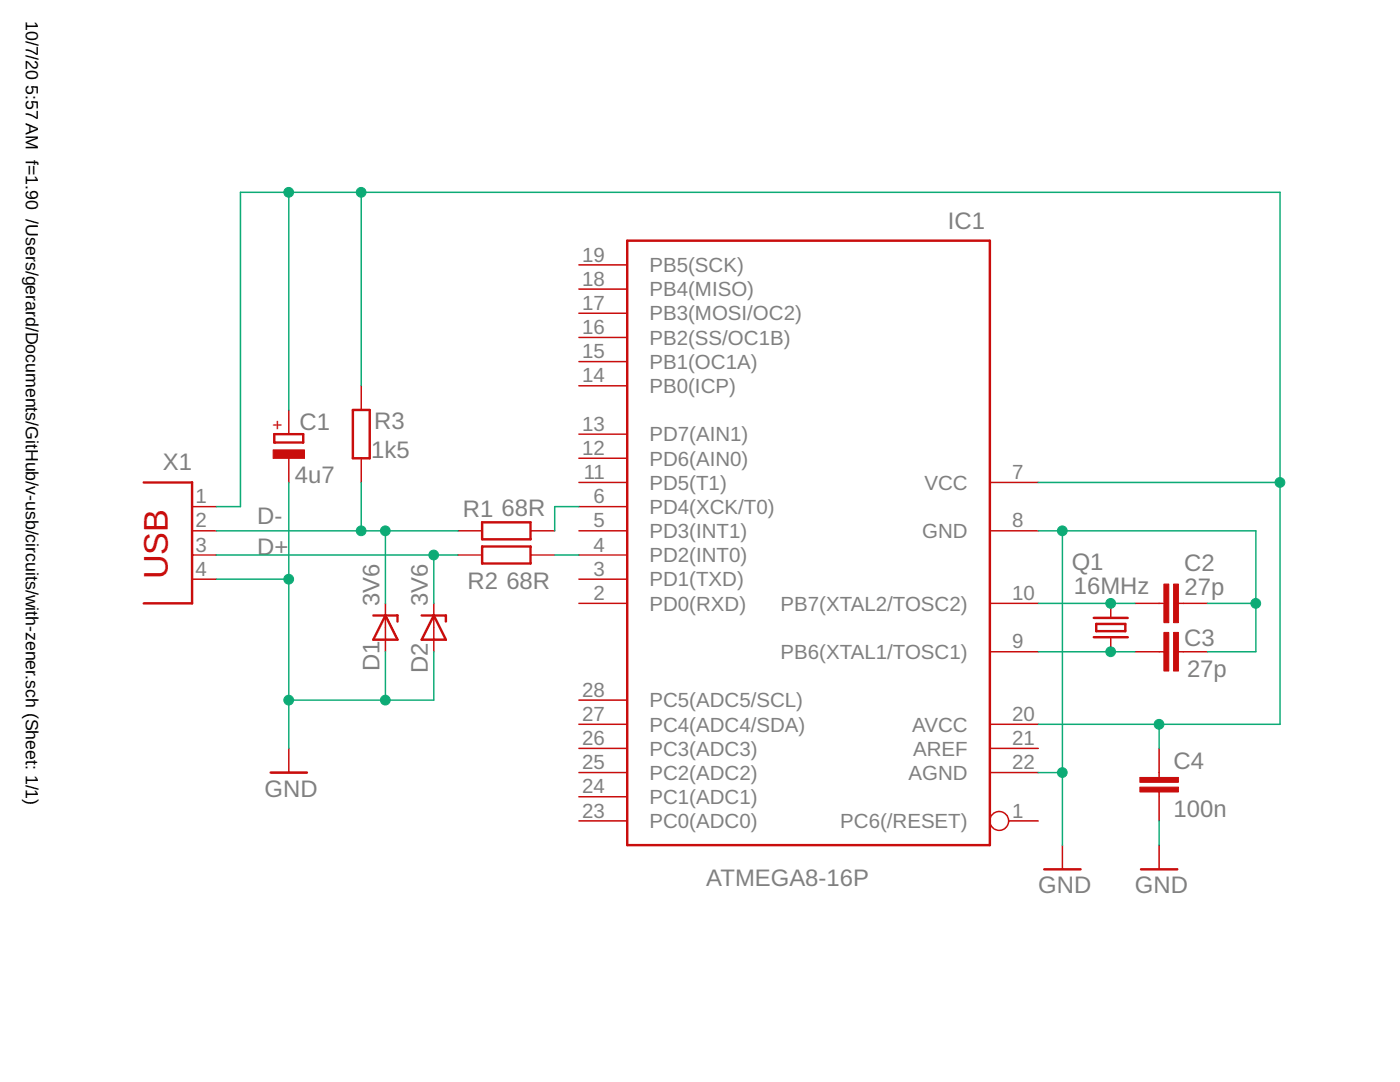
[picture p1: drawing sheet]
<svg xmlns="http://www.w3.org/2000/svg" width="279mm" height="216mm" viewBox="0 0 279 216" stroke-linecap="round" stroke-linejoin="round" font-family="sans-serif">
<g fill="none" stroke="#c90d0c" stroke-width=".49">
<path d="M125.2 48h72.3v120.6h-72.3zM28.7 96.3h9.6v24.1h-9.6M54.7 86.6h5.8v1.7h-5.8zM70.4 81.8h3.4v9.6h-3.4zM96.2 104.2h9.7v3.4h-9.7zM96.2 109.1h9.7v3.3h-9.7zM74.5 122.8h4.8v1.2M76.9 122.8l2.4 4.8h-4.8zM84.2 122.8h4.8v1.2M86.6 122.8l2.4 4.8h-4.8zM218.3 123.3h6.8M218.3 127.1h6.8"/>
<path d="M218.8 124.5h5.8v1.4h-5.8zM54 154.2h7.3M208.4 173.5h7.2M227.7 173.5h7.3"/>
</g>
<g fill="none" stroke="#c90d0c" stroke-width=".3">
<path d="M115.5 52.9h9.7M115.5 57.7h9.7M72.1 77v4.8M115.5 62.5h9.7M115.5 67.3h9.7M115.5 72.2h9.7M115.5 77h9.7M57.6 81.8v4.8M57.6 91.4v4.9M72.1 91.4v4.9M115.5 96.3h9.7M115.5 86.6h9.7"/>
<path d="M115.5 91.4h9.7M197.5 96.3h9.7M38.3 101.1h4.9M38.3 105.9h4.9M38.3 110.7h4.9M38.3 115.6h4.9M91.4 105.9h4.8M91.4 110.7h4.8M105.9 105.9h4.8M105.9 110.7h4.8M115.5 101.1h9.7M115.5 105.9h9.7"/>
<path d="M115.5 110.7h9.7M115.5 115.6h9.7M197.5 105.9h9.7M76.9 120.4v9.6M86.6 120.4v9.6M115.5 120.4h9.7M115.5 139.7h9.7M197.5 120.4h9.7M197.5 130h9.7M221.7 120.4v2.9M221.7 127.1v2.9M226.5 120.4h5.8"/>
<path d="M226.5 130h5.8M235.2 120.4h5.8M235.2 130h5.8M57.6 149.3v4.9M115.5 154.2h9.7M115.5 149.3h9.7M115.5 144.5h9.7M115.5 159h9.7M197.5 154.2h9.7M197.5 149.3h9.7M197.5 144.5h9.7M231.3 149.3v5.8"/>
<path d="M231.3 158v5.8M115.5 163.8h9.7M201.3 163.8h5.9M212 168.6v4.9M231.3 168.6v4.9"/>
<circle cx="199.4" cy="163.8" r="1.88"/>
</g>
<g fill="#c90d0c" stroke="#c90d0c" stroke-width=".2">
<path d="M54.5 89.8h6.3v1.7h-6.3z"/>
<path d="M234.2 116.5h1v7.7h-1z"/>
<path d="M232.3 116.5h1v7.7h-1z"/>
<path d="M234.2 126.2h1v7.7h-1z"/>
<path d="M232.3 126.2h1v7.7h-1z"/>
<path d="M227.5 157.1h7.7v.9h-7.7z"/>
<path d="M227.5 155.1h7.7v1h-7.7z"/>
</g>
<g fill="none" stroke="#0dab76" stroke-width=".3">
<path d="M57.6 38.4v43.4M72.1 38.4v38.6M57.6 96.3v53M72.1 96.3v9.6M207.2 96.3h48.3M43.2 110.7h48.2M43.2 105.9h48.2M43.2 115.6h14.4M43.2 101.1h4.8v-62.7h207.5v106.1h-48.3M76.9 105.9v14.5M86.6 110.7v9.7M110.7 110.7h4.8"/>
<path d="M115.5 101.1h-4.8v4.8M207.2 105.9h43.4v24.1h-9.6M212 105.9v62.7M76.9 130v9.7M86.6 130v9.7h-29M207.2 120.4h19.3M207.2 130h19.3M241 120.4h9.6M207.2 154.2h4.8M231.3 144.5v4.8M231.3 163.8v4.8"/>
</g>
<g fill="#0dab76" stroke="#0dab76" stroke-width=".2">
<circle cx="250.6" cy="120.4" r=".97"/>
<circle cx="212" cy="105.9" r=".97"/>
<circle cx="212" cy="154.2" r=".97"/>
<circle cx="57.6" cy="115.6" r=".97"/>
<circle cx="57.6" cy="139.7" r=".97"/>
<circle cx="76.9" cy="139.7" r=".97"/>
<circle cx="221.7" cy="130" r=".97"/>
<circle cx="221.7" cy="120.4" r=".97"/>
<circle cx="57.6" cy="38.4" r=".97"/>
<circle cx="72.1" cy="38.4" r=".97"/>
<circle cx="255.4" cy="96.3" r=".97"/>
<circle cx="231.3" cy="144.5" r=".97"/>
<circle cx="72.1" cy="105.9" r=".97"/>
<circle cx="76.9" cy="105.9" r=".97"/>
<circle cx="86.6" cy="110.7" r=".97"/>
</g>
<text font-size="6.8" fill="#c90d0c" x="33.5" y="115.6" transform="rotate(-90 33.5 115.6)">USB</text>
<g font-size="4.8" fill="#808080">
<text x="189.2" y="45.6">IC1</text>
<text x="59.8" y="85.7">C1</text>
<text x="74.7" y="85.6">R3</text>
<text x="32.5" y="93.9">X1</text>
<text x="74.1" y="91.5">1k5</text>
<text x="58.8" y="96.3">4u7</text>
<text x="51.4" y="104.5">D-</text>
<text x="92.4" y="103.1">R1</text>
<text x="100.1" y="103">68R</text>
<text x="51.4" y="110.7">D+</text>
<text x="213.9" y="113.7">Q1</text>
<text x="236.3" y="113.9">C2</text>
<text x="93.3" y="117.5">R2</text>
<text x="101.1" y="117.5">68R</text>
<text x="214.3" y="118.5">16MHz</text>
<text x="236.4" y="118.7">27p</text>
<text x="75.7" y="120.9" transform="rotate(-90 75.7 120.9)">3V6</text>
<text x="85.4" y="120.9" transform="rotate(-90 85.4 120.9)">3V6</text>
<text x="236.3" y="128.8">C3</text>
<text x="75.7" y="133.9" transform="rotate(-90 75.7 133.9)">D1</text>
<text x="85.4" y="134.4" transform="rotate(-90 85.4 134.4)">D2</text>
<text x="236.9" y="135.1">27p</text>
<text x="234.2" y="153.4">C4</text>
<text x="52.8" y="159">GND</text>
<text x="234.2" y="163.1">100n</text>
<text x="141" y="176.8">ATMEGA8-16P</text>
<text x="207.2" y="178.3">GND</text>
<text x="226.5" y="178.3">GND</text>
</g>
<g font-size="4.1" fill="#808080">
<text x="116.2" y="52.2">19</text>
<text x="116.2" y="57">18</text>
<text x="129.6" y="54.3">PB5(SCK)</text>
<text x="129.6" y="59.1">PB4(MISO)</text>
<text x="116.2" y="61.8">17</text>
<text x="129.6" y="64">PB3(MOSI/OC2)</text>
<text x="116.2" y="66.7">16</text>
<text x="116.2" y="71.5">15</text>
<text x="129.6" y="68.8">PB2(SS/OC1B)</text>
<text x="116.2" y="76.3">14</text>
<text x="129.6" y="73.6">PB1(OC1A)</text>
<text x="129.6" y="78.4">PB0(ICP)</text>
<text x="116.2" y="86">13</text>
<text x="129.6" y="88.1">PD7(AIN1)</text>
<text x="116.2" y="90.8">12</text>
<text x="116.5" y="95.6">11</text>
<text x="129.6" y="92.9">PD6(AIN0)</text>
<text x="202" y="95.6">7</text>
<text x="39" y="100.4">1</text>
<text x="118.5" y="100.4">6</text>
<text x="129.6" y="97.7">PD5(T1)</text>
<text x="184.5" y="97.7">VCC</text>
<text x="39" y="105.2">2</text>
<text x="118.5" y="105.2">5</text>
<text x="129.6" y="102.5">PD4(XCK/T0)</text>
<text x="129.6" y="107.4">PD3(INT1)</text>
<text x="184" y="107.4">GND</text>
<text x="202" y="105.2">8</text>
<text x="39" y="110.1">3</text>
<text x="118.5" y="110.1">4</text>
<text x="129.6" y="112.2">PD2(INT0)</text>
<text x="39" y="114.9">4</text>
<text x="118.5" y="114.9">3</text>
<text x="118.5" y="119.7">2</text>
<text x="129.6" y="117">PD1(TXD)</text>
<text x="202" y="119.7">10</text>
<text x="129.6" y="121.8">PD0(RXD)</text>
<text x="155.8" y="121.8">PB7(XTAL2/TOSC2)</text>
<text x="155.8" y="131.5">PB6(XTAL1/TOSC1)</text>
<text x="202" y="129.4">9</text>
<text x="116.2" y="139">28</text>
<text x="116.2" y="143.8">27</text>
<text x="129.6" y="141.1">PC5(ADC5/SCL)</text>
<text x="202" y="143.8">20</text>
<text x="116.2" y="148.7">26</text>
<text x="129.6" y="146">PC4(ADC4/SDA)</text>
<text x="182.1" y="146">AVCC</text>
<text x="202" y="148.7">21</text>
<text x="116.2" y="153.5">25</text>
<text x="129.6" y="150.8">PC3(ADC3)</text>
<text x="129.6" y="155.6">PC2(ADC2)</text>
<text x="181.3" y="155.6">AGND</text>
<text x="182.2" y="150.8">AREF</text>
<text x="202" y="153.5">22</text>
<text x="116.2" y="158.3">24</text>
<text x="129.6" y="160.4">PC1(ADC1)</text>
<text x="116.2" y="163.1">23</text>
<text x="129.6" y="165.3">PC0(ADC0)</text>
<text x="167.7" y="165.3">PC6(/RESET)</text>
<text x="202" y="163.1">1</text>
</g>
<g font-size="3.5">
<text x="5.2" y="4.2" transform="rotate(90 5.2 4.2)">10/7/20</text>
<text x="5.2" y="17" transform="rotate(90 5.2 17)">5:57 AM f=1.90 /Users/gerard/Documents/GitHub/v-usb/circuits/with-zener.sch (Sheet: 1/1)</text>
</g>
<text font-size="3.4" fill="#c90d0c" x="56.5" y="85.9" transform="rotate(-90 56.5 85.9)">+</text>
</svg>
